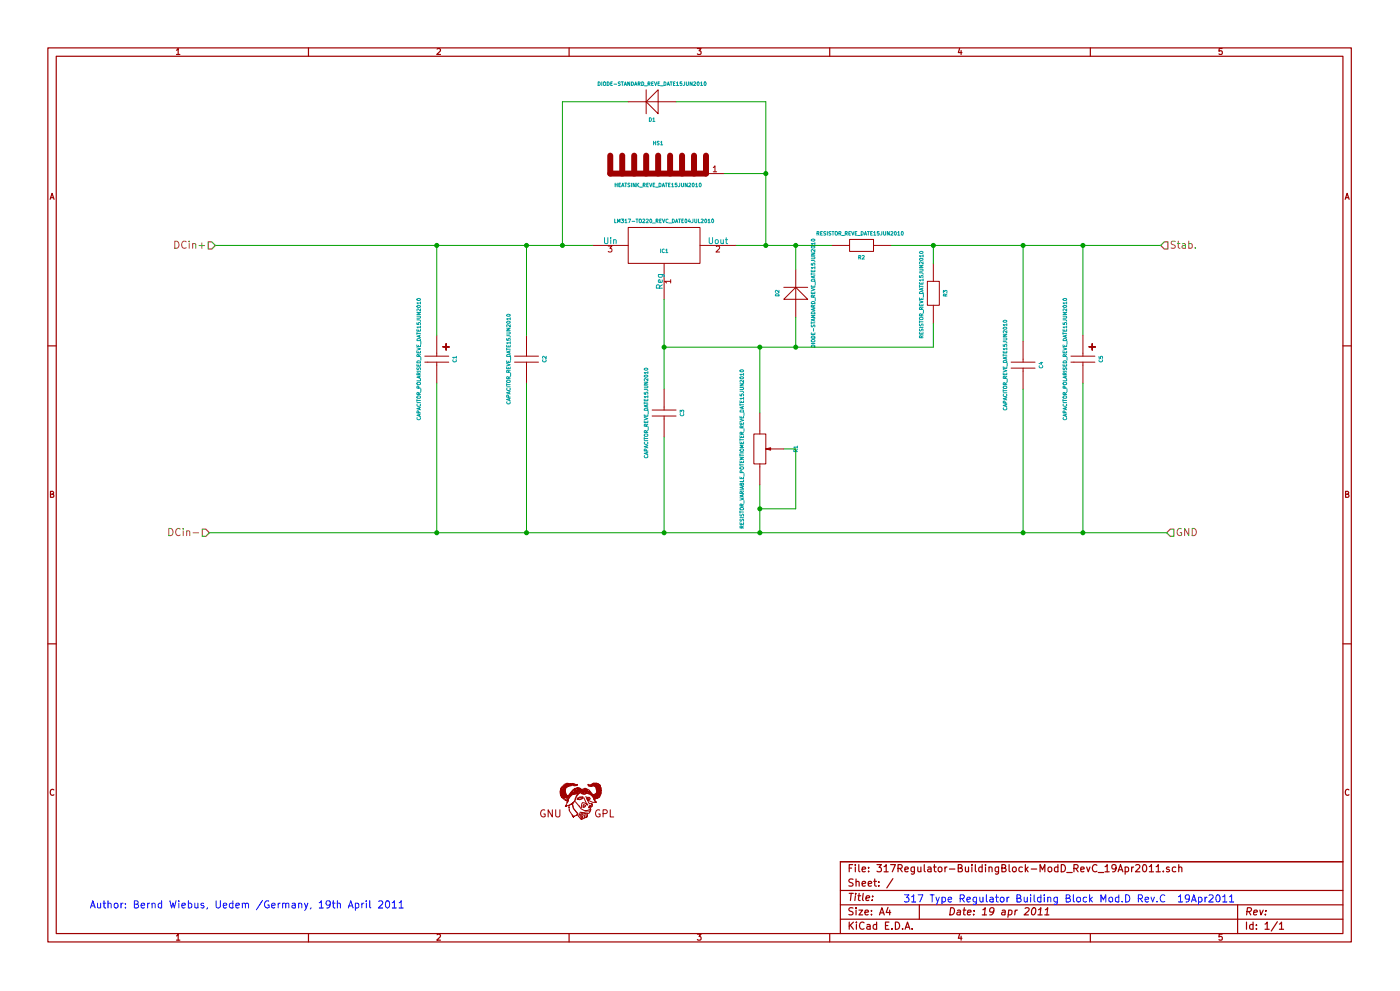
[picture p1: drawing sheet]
EESchema Schematic File Version 2  date 19.04.2011 16:55:56
LIBS:317Regulator-BuildingBlock-ModD_RevB_RevC_19Apr2011-cache
LIBS:317Regulator-BuildingBlock-ModD_RevC_19Apr2011-cache
EELAYER 25  0
EELAYER END
$Descr A4 11700 8267
encoding utf-8
Sheet 1 1
Title ""
Date "19 apr 2011"
Rev ""
Comp ""
Comment1 ""
Comment2 ""
Comment3 ""
Comment4 ""
$EndDescr
$Comp
L SYMBOL_GNU-LOGO_REVE_DATE07MAR2011 Sym?
U 1 1
P 4850 6700
F 0 "Sym?" H 4876 6496 60  0001 C CNN
F 1 "SYMBOL_GNU-LOGO_REVE_DATE07MAR2011" H 4726 6934 60  0001 C CNN
	1    4850 6700
	1    0    0    -1  
$EndComp
$Comp
L CAPACITOR_REVE_DATE15JUN2010 C3
U 1 1
P 5550 3450
F 0 "C3" H 5550 3600 30  0000 C CNN
F 1 "CAPACITOR_REVE_DATE15JUN2010" H 5550 3300 30  0000 C CNN
	1    5550 3450
	0    1    1    0   
$EndComp
$Comp
L CAPACITOR_POLARISED_REVE_DATE15JUN2010 C1
U 1 1
P 3650 3000
F 0 "C1" H 3650 3150 30  0000 C CNN
F 1 "CAPACITOR_POLARISED_REVE_DATE15JUN2010" H 3650 2850 30  0000 C CNN
	1    3650 3000
	0    1    1    0   
$EndComp
$Comp
L CAPACITOR_REVE_DATE15JUN2010 C2
U 1 1
P 4400 3000
F 0 "C2" H 4400 3150 30  0000 C CNN
F 1 "CAPACITOR_REVE_DATE15JUN2010" H 4400 2850 30  0000 C CNN
	1    4400 3000
	0    1    1    0   
$EndComp
$Comp
L RESISTOR_REVE_DATE15JUN2010 R3
U 1 1
P 7800 2450
F 0 "R3" H 7800 2550 30  0000 C CNN
F 1 "RESISTOR_REVE_DATE15JUN2010 " H 7800 2350 30  0000 C CNN
	1    7800 2450
	0    1    1    0   
$EndComp
$Comp
L DIODE-STANDARD_REVE_DATE15JUN2010 D2
U 1 1
P 6650 2450
F 0 "D2" H 6650 2600 30  0000 C CNN
F 1 "DIODE-STANDARD_REVE_DATE15JUN2010" H 6650 2300 30  0000 C CNN
	1    6650 2450
	0    -1   -1   0   
$EndComp
$Comp
L RESISTOR_VARIABLE_POTENTIOMETER_REVE_DATE15JUN2010 R1
U 1 1
P 6350 3750
F 0 "R1" H 6350 4050 30  0000 C CNN
F 1 "RESISTOR_VARIABLE_POTENTIOMETER_REVE_DATE15JUN2010" H 6350 3600 30  0000 C CNN
	1    6350 3750
	0    1    1    0   
$EndComp
$Comp
L RESISTOR_REVE_DATE15JUN2010 R2
U 1 1
P 7200 2050
F 0 "R2" H 7200 2150 30  0000 C CNN
F 1 "RESISTOR_REVE_DATE15JUN2010 " H 7200 1950 30  0000 C CNN
	1    7200 2050
	-1   0    0    1   
$EndComp
$Comp
L HEATSINK_REVE_DATE15JUN2010 HS1
U 1 1
P 5500 1400
F 0 "HS1" H 5500 1600 30  0000 C CNN
F 1 "HEATSINK_REVE_DATE15JUN2010" H 5500 1250 30  0000 C CNN
	1    5500 1400
	-1   0    0    -1  
$EndComp
$Comp
L DIODE-STANDARD_REVE_DATE15JUN2010 D1
U 1 1
P 5450 850
F 0 "D1" H 5450 1000 30  0000 C CNN
F 1 "DIODE-STANDARD_REVE_DATE15JUN2010" H 5450 700 30  0000 C CNN
	1    5450 850 
	-1   0    0    1   
$EndComp
$Comp
L CAPACITOR_REVE_DATE15JUN2010 C4
U 1 1
P 8550 3050
F 0 "C4" H 8550 3200 30  0000 C CNN
F 1 "CAPACITOR_REVE_DATE15JUN2010" H 8550 2900 30  0000 C CNN
	1    8550 3050
	0    1    1    0   
$EndComp
$Comp
L CAPACITOR_POLARISED_REVE_DATE15JUN2010 C5
U 1 1
P 9050 3000
F 0 "C5" H 9050 3150 30  0000 C CNN
F 1 "CAPACITOR_POLARISED_REVE_DATE15JUN2010" H 9050 2850 30  0000 C CNN
	1    9050 3000
	0    1    1    0   
$EndComp
$Comp
L LM317-TO220_REVC_DATE04JUL2010 IC1
U 1 1
P 5550 2050
F 0 "IC1" H 5550 2000 30  0000 C CNN
F 1 "LM317-TO220_REVC_DATE04JUL2010" H 5550 2250 30  0000 C CNN
	1    5550 2050
	1    0    0    -1  
$EndComp
Wire Wire Line
	5550 2900 7800 2900
Wire Wire Line
	7800 2900 7800 2700
Wire Wire Line
	7450 2050 9700 2050
Wire Wire Line
	6350 3450 6350 2900
Connection ~ 6350 4250
Connection ~ 6350 4450
Connection ~ 5550 2900
Wire Wire Line
	5550 3250 5550 2500
Connection ~ 6350 2900
Connection ~ 6400 1450
Wire Wire Line
	6050 1450 6400 1450
Wire Wire Line
	6400 2050 6400 850 
Wire Wire Line
	6400 850  5650 850 
Wire Wire Line
	3650 2800 3650 2050
Wire Wire Line
	4400 2800 4400 2050
Wire Wire Line
	8550 2850 8550 2050
Wire Wire Line
	9050 3200 9050 4450
Connection ~ 4700 2050
Connection ~ 3650 4450
Connection ~ 4400 2050
Connection ~ 8550 4450
Connection ~ 8550 2050
Wire Wire Line
	4950 2050 1800 2050
Wire Wire Line
	1750 4450 9750 4450
Connection ~ 9050 2050
Connection ~ 9050 4450
Connection ~ 3650 2050
Connection ~ 4400 4450
Connection ~ 6400 2050
Wire Wire Line
	9050 2800 9050 2050
Wire Wire Line
	8550 3250 8550 4450
Wire Wire Line
	4400 3200 4400 4450
Wire Wire Line
	3650 3200 3650 4450
Wire Wire Line
	5250 850  4700 850 
Wire Wire Line
	4700 850  4700 2050
Wire Wire Line
	6650 2250 6650 2050
Connection ~ 6650 2050
Wire Wire Line
	6650 2650 6650 2900
Connection ~ 6650 2900
Wire Wire Line
	5550 3650 5550 4450
Connection ~ 5550 4450
Wire Wire Line
	6550 3750 6650 3750
Wire Wire Line
	6650 3750 6650 4250
Wire Wire Line
	6650 4250 6350 4250
Wire Wire Line
	6350 4050 6350 4450
Wire Wire Line
	6150 2050 6950 2050
Wire Wire Line
	7800 2200 7800 2050
Connection ~ 7800 2050
Text Notes 750  7600 0    60   ~ 0
Author: Bernd Wiebus, Uedem /Germany, 19th April 2011
Text Notes 7550 7550 0    60   ~ 0
317 Type Regulator Building Block Mod.D Rev.C  19Apr2011
Text HLabel 9700 2050 2    60   Input ~ 0
Stab.
Text HLabel 9750 4450 2    60   Input ~ 0
GND
Text HLabel 1750 4450 0    60   Input ~ 0
DCin-
Text HLabel 1800 2050 0    60   Input ~ 0
DCin+
$EndSCHEMATC
